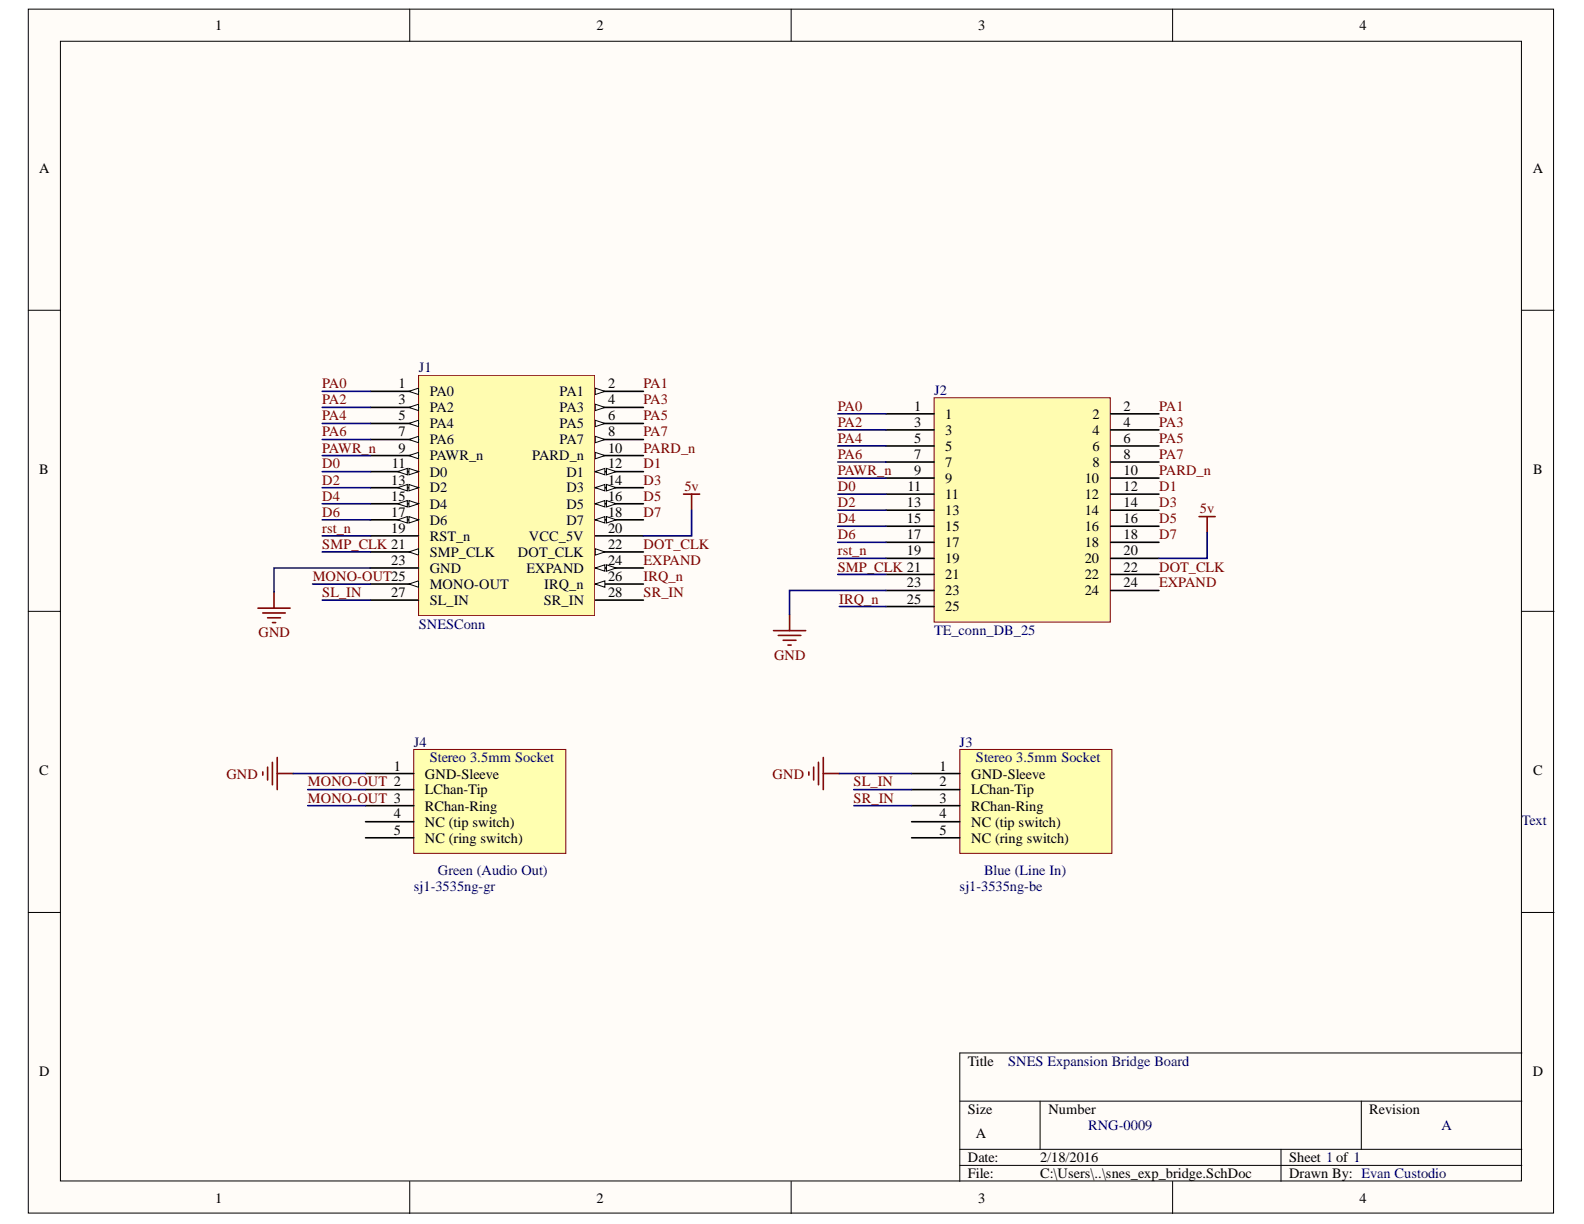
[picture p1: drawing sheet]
# Altium project snes_exp_bridge.PrjPcb
1 sheet, 4 parts. Net scope: global (net labels, ports and power ports of the same name join across sheets).
Board file: snes_exp_bridge.PcbDoc

## Sheet snes_exp_bridge.SchDoc: SNES Extension Header to IDC Header
size A; DrawnBy: Evan Custodio; Engineer: Evan Custodio; Revision: A

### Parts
J1  SNESConn  [SNES-MEC2-CONN]
J2  TE_conn_DB_25  [DB-25_RA_FSCK]
J3  sj1-3535ng-be  [SJ1-3535NG-BE]
J4  sj1-3535ng-gr  [SJ1-3535NG-GR]

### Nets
5v: J1.20(VCC_5V) J2.20
GND: J1.23(GND) J2.23 J3.1(GND-Sleeve) J4.1(GND-Sleeve)
D0: J1.11(D0) J2.11
D1: J1.12(D1) J2.12
D2: J1.13(D2) J2.13
D3: J1.14(D3) J2.14
D4: J1.15(D4) J2.15
D5: J1.16(D5) J2.16
D6: J1.17(D6) J2.17
D7: J1.18(D7) J2.18
DOT_CLK: J1.22(DOT_CLK) J2.22
EXPAND: J1.24(EXPAND) J2.24
IRQ_n: J1.26(IRQ_n) J2.25
MONO-OUT: J1.25(MONO-OUT) J4.2(LChan-Tip) J4.3(RChan-Ring)
PA0: J1.1(PA0) J2.1
PA1: J1.2(PA1) J2.2
PA2: J1.3(PA2) J2.3
PA3: J1.4(PA3) J2.4
PA4: J1.5(PA4) J2.5
PA5: J1.6(PA5) J2.6
PA6: J1.7(PA6) J2.7
PA7: J1.8(PA7) J2.8
PARD_n: J1.10(PARD_n) J2.10
PAWR_n: J1.9(PAWR_n) J2.9
rst_n: J1.19(RST_n) J2.19
SL_IN: J1.27(SL_IN) J3.2(LChan-Tip)
SMP_CLK: J1.21(SMP_CLK) J2.21
SR_IN: J1.28(SR_IN) J3.3(RChan-Ring)

Not connected (* = marked no-connect by the designer): J3 4(NC_(tip_switch)) 5(NC_(ring_switch)); J4 4(NC_(tip_switch)) 5(NC_(ring_switch))

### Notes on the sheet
- Text
- SNES Expansion Bridge Board
- RNG-0009
- 1
- B
